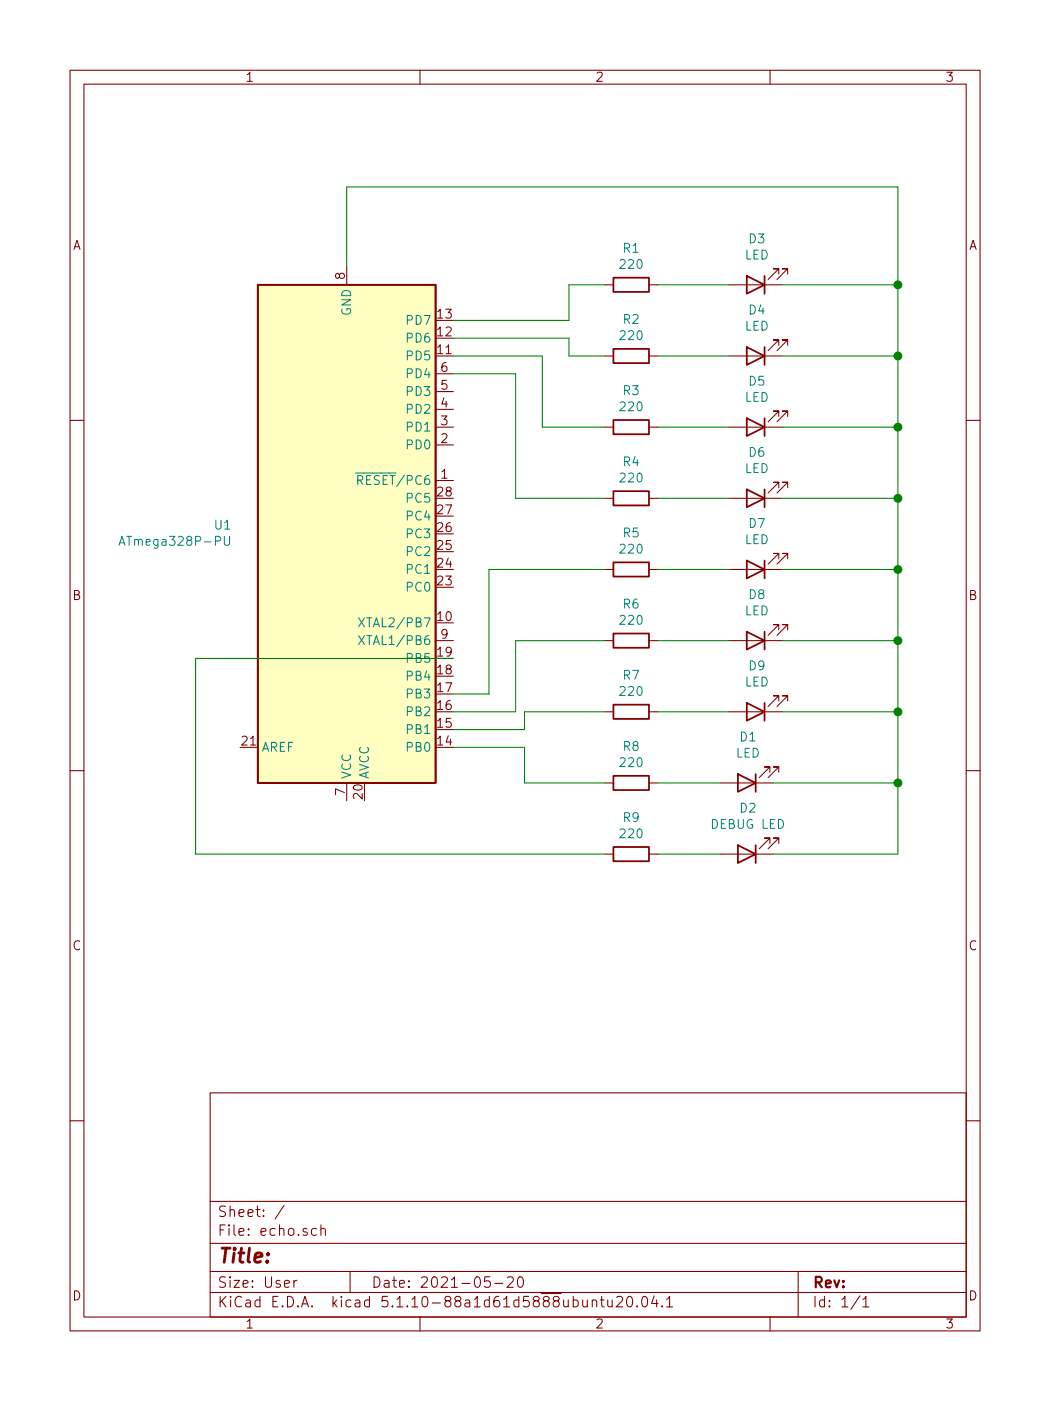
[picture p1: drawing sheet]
<svg xmlns="http://www.w3.org/2000/svg" width="150mm" height="200mm" viewBox="0 0 150 200" stroke-linecap="round" stroke-linejoin="round" font-family="sans-serif">
<g fill="none" stroke="#840000" stroke-width=".15">
<path d="M10 10h130v180h-130zM12 12h126v176h-126zM60 10v2M110 10v2M49.5 38.1v2.6M111.3 39.1v-.7h-.8h.8l-1.6 1.5M112.5 39.1v-.7h-.7h.7l-1.5 1.5M62.2 58.4h2.6M62.2 55.9h2.6M62.2 53.4h2.6M86.4 50.8h1.2M86.4 40.7h1.2"/>
<path d="M92.7 50.8h1.3M92.7 40.7h1.3M104.1 50.8h7.7M104.1 40.7h7.7M111.3 59.5v-.8h-.8h.8l-1.6 1.5M111.3 49.3v-.8h-.8h.8l-1.6 1.6M112.5 59.5v-.8h-.7h.7l-1.5 1.5M112.5 49.3v-.8h-.7h.7l-1.5 1.6M10 60h2M62.2 61h2.6M62.2 68.6h2.6M62.2 63.5h2.6"/>
<path d="M86.4 61h1.2M86.4 71.1h1.2M92.7 61h1.3M92.7 71.1h1.3M104.1 61h7.7M104.1 71.1h7.7M111.3 69.6v-.7h-.8h.8l-1.6 1.5M111.3 79.8v-.8h-.8h.8l-1.6 1.5M112.5 69.6v-.7h-.7h.7l-1.5 1.5M112.5 79.8v-.8h-.7h.7l-1.5 1.5M138 60h2M62.2 91.5h2.6"/>
<path d="M86.4 91.5h1.2M86.4 81.3h1.2M92.7 91.5h1.3M92.7 81.3h1.3M104.1 91.5h7.7M104.1 81.3h7.7M111.3 89.9v-.7h-.8h.8l-1.6 1.5M112.5 89.9v-.7h-.7h.7l-1.5 1.5M10 110h2M49.5 111.8v2.5M86.4 101.6h1.2M86.4 111.8h1.2"/>
<path d="M92.7 101.6h1.3M92.7 111.8h1.3M102.9 111.8h7.6M104.1 101.6h7.7M110 110.3v-.8h-.8h.8l-1.5 1.5M111.3 100.1v-.8h-.8h.8l-1.6 1.6M111.3 110.3v-.8h-.8h.8l-1.6 1.5M112.5 100.1v-.8h-.7h.7l-1.5 1.6M138 110h2M86.4 121.9h1.2M92.7 121.9h1.3M102.9 121.9h7.6"/>
<path d="M110 120.4v-.7h-.8h.8l-1.5 1.5M111.3 120.4v-.7h-.8h.8l-1.6 1.5M30 156h108v32h-108zM10 160h2M30 177.5h108M30 171.5h108M40.6 172.1l-1.3 1.9M45.2 175.5a.53 .53 0 0 0-.6 0v.8a.53 .53 0 0 0 .6 0M45.8 175.5a.38 .38 0 0 1 .7 .1v.8M45.8 174.9v1.5M138 160h2M30 184.5h108"/>
<path d="M30 181.5h108M42 182.8v1M42.4 182.8l-.3 .1-.1 .2M50 181.5v3M60 188v2M70 182.3h-.7l-.1 .7a.65 .65 0 0 1 .7-.1 .61 .61 0 0 1 .1 .8h-.1a.61 .61 0 0 1-.7 0M70.7 183.2h1.1M72.5 182.4l.2-.1h.4a.41 .41 0 0 1 .2 .6l-.9 .9h.9M74.1 182.4a.36 .36 0 0 1 .6 .2 .77 .77 0 0 1-.4 1.2 1 1 0 0 1-.2-1.4zM84.6 185.7a.38 .38 0 0 1 .6 .1v.8M84.6 185.6v1M85.8 185.6h.5"/>
<path d="M86 185.1v1.3l.2 .2h.1M86.8 185.6l.1 .9a.4 .4 0 0 0 .6 0M87.5 185.6v1M88.1 185.2l.2-.1 .5 .1a.37 .37 0 0 1 .1 .5l-.9 .9h1M89.7 185.2a.35 .35 0 0 1 .3-.1 .35 .35 0 0 1 .3 .3 .78 .78 0 0 1-.4 1.2 .87 .87 0 0 1-.2-1.4zM91 186.5h.1l-.1 .1v-.1v.1M91.9 185.2a.37 .37 0 0 1 .6 .2v.3a.72 .72 0 0 1-.3 .9l-.4-.1a1.26 1.26 0 0 1 .1-1.3zM93.4 185l-.3 1.1h.9M93.8 185.6v1M94.6 186.5h.1l-.1 .1-.1-.1h.1v.1M95.2 185.5l.5-.4v1.5M95.2 186.6h.9"/>
<path d="M110 188v2M114 181.5v6.5M122.8 185l-1.2 1.9M123.3 185.5l.3-.2 .1-.2v1.5M123.3 186.6h.8"/>
</g>
<g fill="none" stroke="#840000" stroke-width=".25">
<path d="M87.6 39.6h5.1v2.1h-5.1zM106.7 39.4l2.5 1.3-2.5 1.2zM109.2 39.4v2.5M36.8 40.7h25.4v71.1h-25.4zM87.6 60h5.1v2h-5.1zM87.6 49.8h5.1v2h-5.1zM106.7 59.7l2.5 1.3-2.5 1.3zM106.7 49.6l2.5 1.2-2.5 1.3zM109.2 49.6v2.5M109.2 59.7v2.6M87.6 70.1h5.1v2.1h-5.1zM106.7 69.9l2.5 1.2-2.5 1.3z"/>
<path d="M109.2 69.9v2.5M87.6 90.4h5.1v2.1h-5.1zM87.6 80.3h5.1v2h-5.1zM106.7 90.2l2.5 1.3-2.5 1.2zM106.7 80l2.5 1.3-2.5 1.3zM109.2 80v2.6M109.2 90.2v2.5M87.6 110.8h5.1v2h-5.1zM87.6 100.6h5.1v2h-5.1zM105.4 110.5l2.5 1.3-2.5 1.3zM106.7 100.4l2.5 1.2-2.5 1.3zM107.9 110.5v2.6"/>
<path d="M109.2 100.4v2.5M87.6 120.9h5.1v2.1h-5.1zM105.4 120.7l2.5 1.2-2.5 1.3zM107.9 120.7v2.5"/>
</g>
<path d="M36.8 40.7h25.4v71.1h-25.4z" fill="#ffffc2" stroke="#ffffc2" stroke-width=".14"/>
<path d="M17 77.9l.4-1.3 .5 1.3M17.1 77.5h.6M32.1 76.6v1l.2 .3 .4-.1 .1-.2v-1M50.8 67.5h1.3M51.1 68.6l.6-.1a.34 .34 0 0 0 .1-.3 .34 .34 0 0 0-.2-.3h-.5v1.3M51.4 68.6l.4 .6M51.2 88.2l.9 1.3M51.2 90.8l.9 1.2M52.1 88.2l-.9 1.3M52.1 90.8l-.9 1.2" fill="none" stroke="#008484" stroke-width=".15"/>
<g fill="none" stroke="#008400" stroke-width=".15">
<path d="M49.5 38.1v-11.4h78.8v95.2h-17.8M64.8 53.4h8.9v17.7h12.7M64.8 50.8h12.7v10.2h8.9M64.8 48.3h16.5v2.5h5.1M86.4 40.7h-5.1v5h-16.5M94 40.7h10.1M94 50.8h10.1M111.8 40.7h16.5M111.8 50.8h16.5M94 71.1h10.1M94 61h10.1M111.8 71.1h16.5"/>
<path d="M111.8 61h16.5M64.8 94h-36.9v27.9h58.5M86.4 81.3h-16.6v17.8h-5M86.4 91.5h-12.7v10.1h-8.9M94 81.3h10.1M94 91.5h10.1M111.8 81.3h16.5M111.8 91.5h16.5M64.8 106.7h10.1v5.1h11.5M86.4 101.6h-11.5v2.6h-10.1M94 101.6h10.1M94 111.8h8.9"/>
<path d="M110.5 111.8h17.8M111.8 101.6h16.5M94 121.9h8.9"/>
</g>
<g fill="#008400" stroke="#008400" stroke-width=".25">
<circle cx="128.3" cy="111.8" r=".51"/>
<circle cx="128.3" cy="40.7" r=".51"/>
<circle cx="128.3" cy="50.8" r=".51"/>
<circle cx="128.3" cy="61" r=".51"/>
<circle cx="128.3" cy="71.1" r=".51"/>
<circle cx="128.3" cy="81.3" r=".51"/>
<circle cx="128.3" cy="91.5" r=".51"/>
<circle cx="128.3" cy="101.6" r=".51"/>
</g>
<text font-size="2.8" fill="#840000" x="31" y="180.3">Title:</text>
<g font-size="2.1" fill="#840000">
<text x="31" y="173.8">Sheet: /</text>
<text x="31" y="176.5">File: echo.sch</text>
<text x="31" y="183.9">Size: User</text>
<text x="53" y="183.9">Date: 2021-05-20</text>
<text x="116" y="183.9">Rev:</text>
<text x="31" y="186.7">KiCad E.D.A. kicad 5.1.10-88a1d61d5888ubuntu20.04.1</text>
<text x="116" y="186.7">Id: 1/1</text>
</g>
<g font-size="1.8" fill="#840000">
<text x="35" y="11.7">1</text>
<text x="85" y="11.7">2</text>
<text x="135" y="11.7">3</text>
<text x="10.4" y="35.7">A</text>
<text x="138.4" y="35.7">A</text>
<text x="49.3" y="39.9" transform="rotate(-90 49.3 39.9)">8</text>
<text x="62.5" y="45.5">13</text>
<text x="62.5" y="50.6">11</text>
<text x="62.5" y="48">12</text>
<text x="63" y="53.1">6</text>
<text x="63" y="58.2">4</text>
<text x="63" y="55.7">5</text>
<text x="63" y="63.3">2</text>
<text x="63" y="60.7">3</text>
<text x="62.5" y="70.9">28</text>
<text x="63" y="68.4">1</text>
<text x="62.5" y="76">26</text>
<text x="62.5" y="73.4">27</text>
<text x="62.5" y="83.6">23</text>
<text x="62.5" y="81.1">24</text>
<text x="62.5" y="78.5">25</text>
<text x="10.4" y="85.6">B</text>
<text x="62.5" y="88.7">10</text>
<text x="138.4" y="85.6">B</text>
<text x="62.5" y="93.8">19</text>
<text x="63" y="91.2">9</text>
<text x="62.5" y="101.4">16</text>
<text x="62.5" y="98.8">17</text>
<text x="62.5" y="96.3">18</text>
<text x="34.6" y="106.5">21</text>
<text x="62.5" y="106.5">14</text>
<text x="62.5" y="103.9">15</text>
<text x="49.3" y="113.5" transform="rotate(-90 49.3 113.5)">7</text>
<text x="51.8" y="114" transform="rotate(-90 51.8 114)">20</text>
<text x="10.4" y="135.7">C</text>
<text x="138.4" y="135.7">C</text>
<text x="10.4" y="185.6">D</text>
<text x="138.4" y="185.6">D</text>
<text x="35" y="189.7">1</text>
<text x="85" y="189.7">2</text>
<text x="135" y="189.7">3</text>
</g>
<g font-size="1.8" fill="#008484">
<text x="107" y="34.7">D3</text>
<text x="88.7" y="38.4">220</text>
<text x="89.1" y="36.1">R1</text>
<text x="106.4" y="37.1">LED</text>
<text x="50.2" y="45.1" transform="rotate(-90 50.2 45.1)">GND</text>
<text x="58.3" y="46.4">PD7</text>
<text x="89.1" y="46.3">R2</text>
<text x="106.4" y="47.2">LED</text>
<text x="107" y="44.9">D4</text>
<text x="58.3" y="51.5">PD5</text>
<text x="58.3" y="48.9">PD6</text>
<text x="88.7" y="48.6">220</text>
<text x="58.3" y="59.1">PD2</text>
<text x="58.3" y="56.5">PD3</text>
<text x="58.3" y="54">PD4</text>
<text x="88.7" y="58.7">220</text>
<text x="89.1" y="56.4">R3</text>
<text x="106.4" y="57.4">LED</text>
<text x="107" y="55.1">D5</text>
<text x="58.3" y="64.2">PD0</text>
<text x="58.3" y="61.6">PD1</text>
<text x="107" y="65.2">D6</text>
<text x="51.9" y="69.2">RESET/PC6</text>
<text x="58.3" y="71.8">PC5</text>
<text x="88.7" y="68.9">220</text>
<text x="89.1" y="66.6">R4</text>
<text x="106.4" y="67.5">LED</text>
<text x="17.9" y="77.9">ATmega328P-PU</text>
<text x="30.7" y="75.6">U1</text>
<text x="58.3" y="76.9">PC3</text>
<text x="58.3" y="74.3">PC4</text>
<text x="89.1" y="76.7">R5</text>
<text x="106.4" y="77.7">LED</text>
<text x="107" y="75.4">D7</text>
<text x="58.3" y="81.9">PC1</text>
<text x="58.3" y="79.4">PC2</text>
<text x="88.7" y="79">220</text>
<text x="52.2" y="89.6">XTAL2/PB7</text>
<text x="58.3" y="84.5">PC0</text>
<text x="88.7" y="89.2">220</text>
<text x="89.1" y="86.9">R6</text>
<text x="106.4" y="87.9">LED</text>
<text x="107" y="85.5">D8</text>
<text x="52.2" y="92.1">XTAL1/PB6</text>
<text x="58.3" y="94.6">PB5</text>
<text x="107" y="95.7">D9</text>
<text x="58.3" y="99.7">PB3</text>
<text x="58.3" y="97.2">PB4</text>
<text x="88.7" y="99.4">220</text>
<text x="89.1" y="97.1">R7</text>
<text x="106.4" y="98">LED</text>
<text x="37.3" y="107.3">AREF</text>
<text x="58.3" y="107.3">PB0</text>
<text x="58.3" y="104.8">PB1</text>
<text x="58.3" y="102.3">PB2</text>
<text x="89.1" y="107.2">R8</text>
<text x="105.7" y="105.9">D1</text>
<text x="50.2" y="111.3" transform="rotate(-90 50.2 111.3)">VCC</text>
<text x="52.7" y="111.3" transform="rotate(-90 52.7 111.3)">AVCC</text>
<text x="88.7" y="109.5">220</text>
<text x="105.1" y="108.2">LED</text>
<text x="88.7" y="119.7">220</text>
<text x="89.1" y="117.4">R9</text>
<text x="101.6" y="118.3">DEBUG LED</text>
<text x="105.7" y="116">D2</text>
</g>
</svg>
